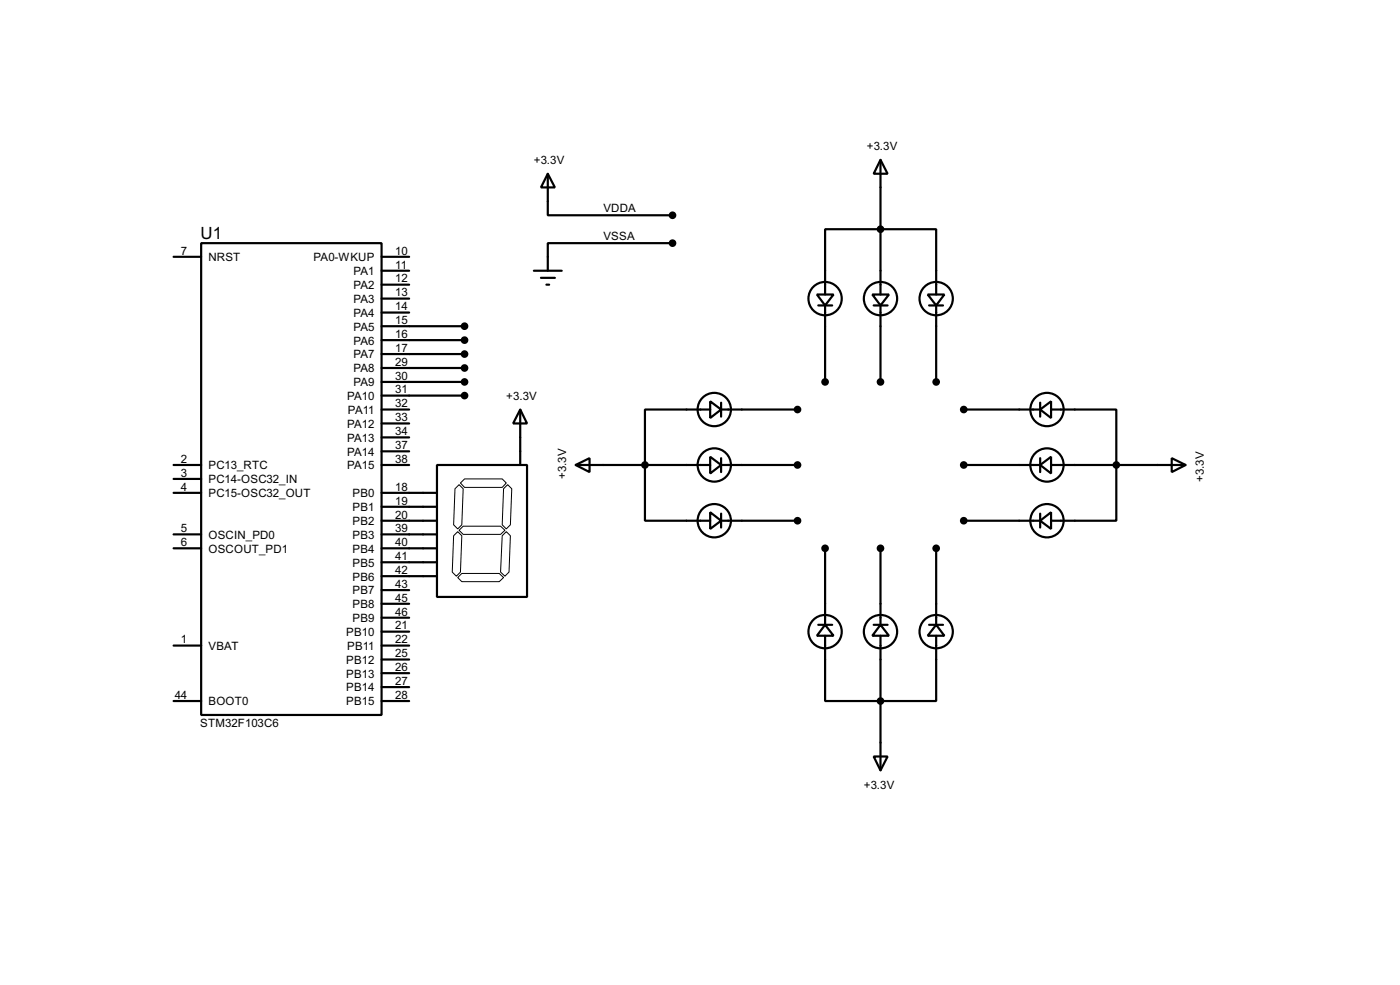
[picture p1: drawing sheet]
<svg xmlns="http://www.w3.org/2000/svg" width="256mm" height="180mm" viewBox="0 0 256 180" stroke-linecap="round" stroke-linejoin="round" font-family="sans-serif">
<g fill="none" stroke="#000" stroke-width=".4">
<path d="M100.4 31.8l1.3 2.5h-2.6zM100.4 31.8v7.6h22.8M161.3 29.3l1.3 2.5h-2.5zM161.3 29.3v24.6M31.8 47h5.1M36.9 44.5h33v86.4h-33zM69.9 59.7h15.2M69.9 49.6h5.1M69.9 52.1h5.1M69.9 47h5.1M69.9 54.7h5.1M69.9 57.2h5.1"/>
<path d="M97.8 49.6h5.1M99.1 50.9h2.6M100.1 52.1h.5M123.2 44.5h-22.8v5.1M149.7 53.9h3l-1.5 2zM149.9 55.9h2.6M151.2 53.9v-11.9h20.3v11.9M151.2 55.9v14M159.8 53.9h3.1l-1.6 2zM160.1 55.9h2.5M161.3 55.9v14M170 53.9h3l-1.5 2z"/>
<path d="M170.2 55.9h2.6M171.5 55.9v14M69.9 75h5.1M69.9 62.3h15.2M69.9 64.8h15.2M69.9 67.4h15.2M69.9 69.9h15.2M69.9 72.4h15.2M69.9 77.5h5.1M95.3 75l1.3 2.5h-2.6zM95.3 75v10.1M130.1 73.5l2 1.5-2 1.5z"/>
<path d="M130.1 75h-11.9v20.3h11.9M132.1 75h14M132.1 73.7v2.6M176.6 75h14M190.6 75l2-1.5v3zM190.6 73.7v2.6M192.6 75h11.9v20.3h-11.9M31.8 85.1h5.1M31.8 90.2h5.1M31.8 97.8h5.1M31.8 87.7h5.1M69.9 85.1h5.1"/>
<path d="M69.9 95.3h10.2M69.9 90.2h10.2M69.9 92.8h10.2M69.9 97.8h10.2M69.9 80.1h5.1M69.9 82.6h5.1M80.1 85.1h16.5v24.2h-16.5zM105.5 85.1l2.5-1.2v2.5zM105.5 85.1h24.6M130.1 93.8l2 1.5-2 1.5zM130.1 83.6l2 1.5-2 1.6zM132.1 85.1h14"/>
<path d="M132.1 95.3h14M132.1 83.9v2.5M132.1 94v2.6M176.6 85.1h14M176.6 95.3h14M190.6 85.1l2-1.5v3.1zM190.6 95.3l2-1.5v3zM190.6 83.9v2.5M190.6 94v2.6M192.6 85.1h24.6M214.7 83.9l2.5 1.2-2.5 1.3zM31.8 100.4h5.1"/>
<path d="M31.8 118.2h5.1M69.9 100.4h10.2M69.9 102.9h10.2M69.9 105.5h10.2M69.9 110.5h5.1M69.9 113.1h5.1M69.9 115.6h5.1M69.9 118.2h5.1M69.9 108h5.1M149.9 114.4h2.6M151.2 114.4l1.5 2h-3zM151.2 116.4v11.9h20.3v-11.9"/>
<path d="M151.2 100.4v14M160.1 114.4h2.5M161.3 114.4l1.6 2h-3.1zM161.3 100.4v14M161.3 116.4v24.6M170.2 114.4h2.6M171.5 114.4l1.5 2h-3zM171.5 100.4v14M31.8 128.3h5.1M69.9 128.3h5.1M69.9 120.7h5.1M69.9 123.2h5.1"/>
<path d="M69.9 125.8h5.1M160.1 138.5h2.5l-1.3 2.5z"/>
<circle cx="151.1" cy="54.7" r="3.1"/>
<circle cx="161.3" cy="54.7" r="3.1"/>
<circle cx="171.5" cy="54.7" r="3.1"/>
<circle cx="130.8" cy="75" r="3.1"/>
<circle cx="191.8" cy="75" r="3.1"/>
<circle cx="130.8" cy="95.3" r="3.1"/>
<circle cx="130.8" cy="85.1" r="3.1"/>
<circle cx="191.8" cy="95.3" r="3.1"/>
<circle cx="191.8" cy="85.1" r="3.1"/>
<circle cx="151.1" cy="115.6" r="3.1"/>
<circle cx="161.3" cy="115.6" r="3.1"/>
<circle cx="171.5" cy="115.6" r="3.1"/>
</g>
<g fill="#000" stroke="#000" stroke-width=".4">
<circle cx="123.2" cy="39.4" r=".5"/>
<circle cx="85.1" cy="59.7" r=".5"/>
<circle cx="123.2" cy="44.5" r=".5"/>
<circle cx="161.3" cy="42" r=".5"/>
<circle cx="85.1" cy="72.4" r=".5"/>
<circle cx="85.1" cy="67.4" r=".5"/>
<circle cx="85.1" cy="64.8" r=".5"/>
<circle cx="85.1" cy="62.3" r=".5"/>
<circle cx="85.1" cy="69.9" r=".5"/>
<circle cx="146.1" cy="75" r=".5"/>
<circle cx="151.1" cy="69.9" r=".5"/>
<circle cx="161.3" cy="69.9" r=".5"/>
<circle cx="171.5" cy="69.9" r=".5"/>
<circle cx="176.5" cy="75" r=".5"/>
<circle cx="118.1" cy="85.1" r=".5"/>
<circle cx="146.1" cy="95.3" r=".5"/>
<circle cx="146.1" cy="85.1" r=".5"/>
<circle cx="176.5" cy="85.1" r=".5"/>
<circle cx="176.5" cy="95.3" r=".5"/>
<circle cx="204.5" cy="85.1" r=".5"/>
<circle cx="151.1" cy="100.4" r=".5"/>
<circle cx="161.3" cy="100.4" r=".5"/>
<circle cx="171.5" cy="100.4" r=".5"/>
<circle cx="161.3" cy="128.3" r=".5"/>
</g>
<path d="M83.1 98.1l.8-.8 .7 .8-.2 6.6-.8 .8-.7-.8zM83.4 89.5l.7-.8 .8 .8-.3 6.6-.7 .7-.8-.7zM84.1 97.1l.8-.8h6.8l.8 .8-.8 .7h-6.8zM84.4 88.4l.7-.7h6.9l.8 .7-.8 .8h-6.9zM92 98.1l.8-.8 .7 .8-.2 6.6-.8 .8-.8-.8zM92.3 89.5l.7-.8 .8 .8-.3 6.6-.7 .7-.8-.7zM83.9 105.7l.7-.7h6.9l.8 .7-.8 .8h-6.9z" fill="none" stroke="#000" stroke-width=".18"/>
<text font-size="3.5" x="36.7" y="43.7">U1</text>
<g font-size="2.4">
<text x="158.8" y="27.5">+3.3V</text>
<text x="97.8" y="30">+3.3V</text>
<text x="110.5" y="38.8">VDDA</text>
<text x="33.2" y="46.6">7</text>
<text x="38.2" y="47.8">NRST</text>
<text x="57.4" y="47.8">PA0-WKUP</text>
<text x="72.4" y="46.6">10</text>
<text x="110.5" y="43.9">VSSA</text>
<text x="64.7" y="52.9">PA2</text>
<text x="64.7" y="50.4">PA1</text>
<text x="72.4" y="51.7">12</text>
<text x="72.4" y="49.2">11</text>
<text x="64.7" y="55.4">PA3</text>
<text x="64.7" y="58">PA4</text>
<text x="72.4" y="54.3">13</text>
<text x="72.4" y="56.8">14</text>
<text x="72.4" y="59.3">15</text>
<text x="64.7" y="60.5">PA5</text>
<text x="64.7" y="63.1">PA6</text>
<text x="64.7" y="65.6">PA7</text>
<text x="72.4" y="61.9">16</text>
<text x="72.4" y="64.4">17</text>
<text x="64.7" y="68.1">PA8</text>
<text x="64.7" y="70.7">PA9</text>
<text x="72.4" y="67">29</text>
<text x="72.4" y="69.5">30</text>
<text x="72.4" y="72">31</text>
<text x="63.6" y="73.2">PA10</text>
<text x="63.7" y="75.8">PA11</text>
<text x="72.4" y="74.6">32</text>
<text x="72.4" y="77.1">33</text>
<text x="92.8" y="73.2">+3.3V</text>
<text x="63.6" y="78.3">PA12</text>
<text x="63.6" y="80.8">PA13</text>
<text x="63.6" y="83.4">PA14</text>
<text x="72.4" y="79.7">34</text>
<text x="72.4" y="82.2">37</text>
<text x="33.2" y="84.7">2</text>
<text x="33.2" y="87.3">3</text>
<text x="33.2" y="89.8">4</text>
<text x="38.2" y="85.9">PC13_RTC</text>
<text x="38.2" y="88.5">PC14-OSC32_IN</text>
<text x="63.6" y="85.9">PA15</text>
<text x="72.4" y="89.8">18</text>
<text x="72.4" y="84.7">38</text>
<text x="103.7" y="87.7" transform="rotate(-90 103.7 87.7)">+3.3V</text>
<text x="220.6" y="88.2" transform="rotate(-90 220.6 88.2)">+3.3V</text>
<text x="38.2" y="91">PC15-OSC32_OUT</text>
<text x="64.6" y="91">PB0</text>
<text x="64.6" y="93.6">PB1</text>
<text x="72.4" y="92.4">19</text>
<text x="72.4" y="94.9">20</text>
<text x="33.2" y="97.4">5</text>
<text x="33.2" y="100">6</text>
<text x="38.2" y="98.6">OSCIN_PD0</text>
<text x="38.2" y="101.2">OSCOUT_PD1</text>
<text x="64.6" y="96.1">PB2</text>
<text x="64.6" y="98.6">PB3</text>
<text x="64.6" y="101.2">PB4</text>
<text x="72.4" y="97.4">39</text>
<text x="72.4" y="100">40</text>
<text x="64.6" y="103.7">PB5</text>
<text x="64.6" y="106.3">PB6</text>
<text x="72.4" y="102.5">41</text>
<text x="72.4" y="105.1">42</text>
<text x="72.4" y="107.6">43</text>
<text x="64.6" y="111.3">PB8</text>
<text x="64.6" y="113.9">PB9</text>
<text x="64.6" y="108.8">PB7</text>
<text x="72.4" y="110.1">45</text>
<text x="72.4" y="112.7">46</text>
<text x="33.2" y="117.8">1</text>
<text x="38.2" y="119">VBAT</text>
<text x="63.4" y="116.4">PB10</text>
<text x="63.6" y="119">PB11</text>
<text x="72.4" y="115.2">21</text>
<text x="72.4" y="117.8">22</text>
<text x="63.4" y="121.5">PB12</text>
<text x="63.4" y="124">PB13</text>
<text x="72.4" y="120.3">25</text>
<text x="72.4" y="122.8">26</text>
<text x="72.4" y="125.4">27</text>
<text x="32" y="127.9">44</text>
<text x="38.2" y="129.1">BOOT0</text>
<text x="63.4" y="126.6">PB14</text>
<text x="63.4" y="129.1">PB15</text>
<text x="72.4" y="127.9">28</text>
<text x="36.7" y="133.1">STM32F103C6</text>
<text x="158.3" y="144.4">+3.3V</text>
</g>
</svg>
